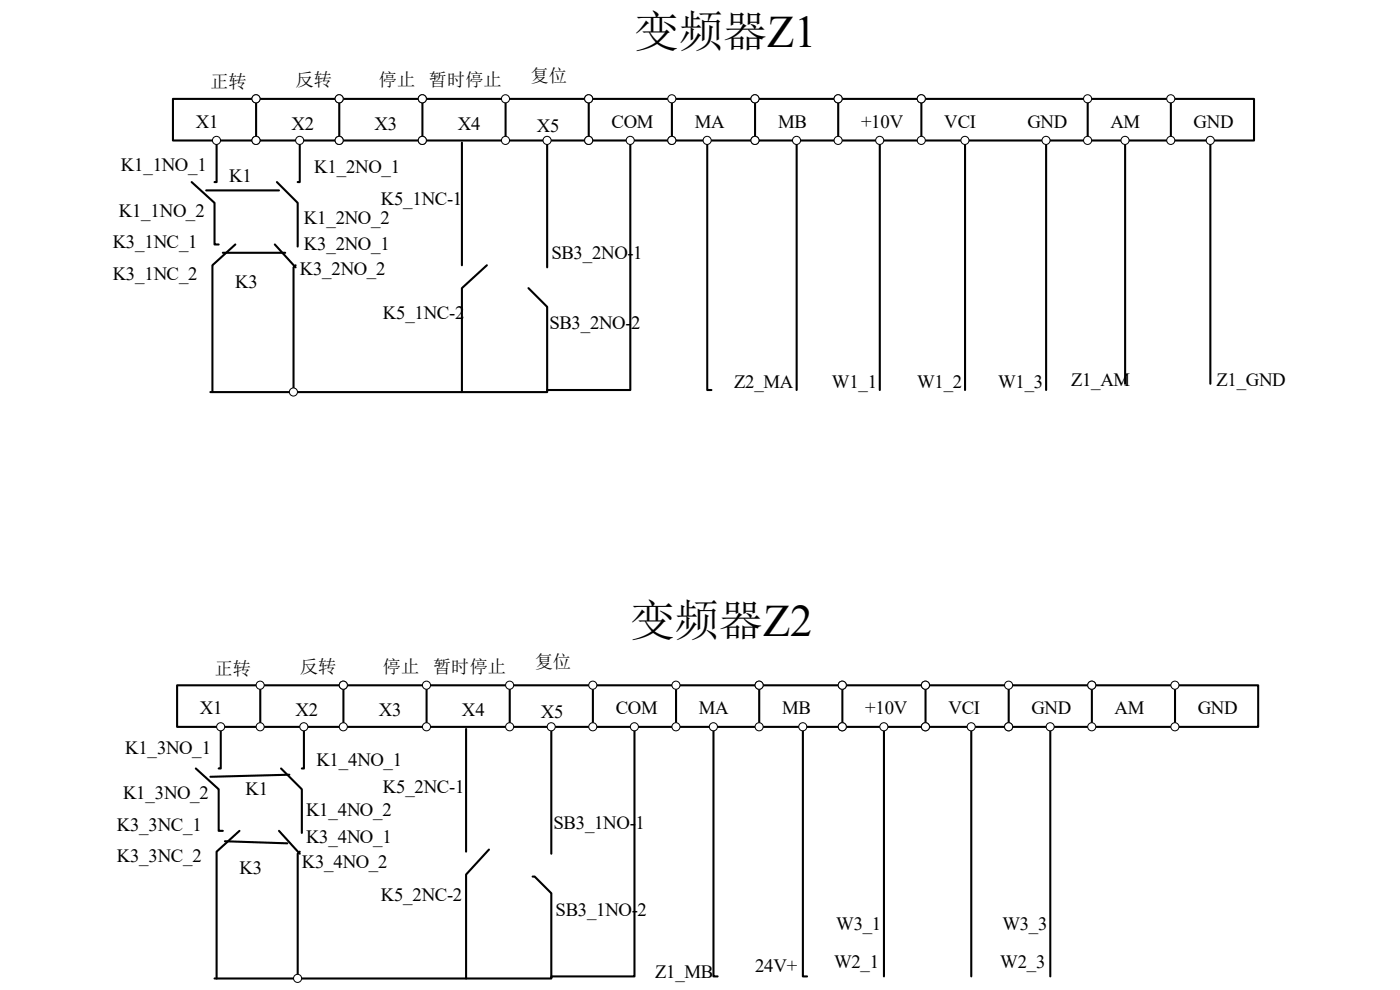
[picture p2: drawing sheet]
<svg xmlns="http://www.w3.org/2000/svg" width="297mm" height="210mm" viewBox="0 0 297 210" stroke-linecap="round" stroke-linejoin="round" font-family="sans-serif">
<g fill="none" stroke="#000" stroke-width=".44">
<path d="M40.7 38.6l4.8 4.4v8.9h.9M46 29.8v8.8h-.5M54.3 21h-17.6v8.8h17.6M58.7 38.6l4.5 4.4v9.3M63.6 29.8v8.8h-.4M72 29.8h-17.7v-8.8h17.7v8.8h17.6M72 21h17.6M98 30.2v26.1M107.3 21v8.8M116.1 29.8v26.9M124.9 21h-35.3v8.8h35.3M133.7 29.8v52.9h-17.6v.5h-71.5"/>
<path d="M142.5 21v8.8h-17.6v-8.8h35.3M142.5 29.8h17.7M150 29.8v52.9h.9M169 29.8v52.9M177.8 21h17.7M177.8 29.8v-8.8h-17.6v8.8h105.8v-8.8h-70.5v8.8M186.7 29.8v52.9M204.7 29.8v52.9M221.9 29.8v52.9M230.8 21v8.8M238.7 29.8v51.6M248.4 21v8.8"/>
<path d="M256.8 29.8v51.6M43.7 40.4h15.5M47.3 53.6h13.2M49.9 51.9l-4.8 4.4v26.9M58.3 51.9l4.4 4.8M62.7 56.3l-.4 .4v26.5M103.3 56.3l-5.3 4.8v22.1M112.1 61.1l4 4v17.6M46.8 154.2v8.8h-.4M55.2 145.4v8.8M64.5 154.2v8.8h-.5M72.9 154.2v-8.8h-35.3v8.8h141.1v-8.8h-17.6v8.8"/>
<path d="M72.9 145.4h88.2M90.5 145.4v8.8M98.9 154.6v26.1M108.1 145.4v8.8M117 154.2v26.9M125.8 145.4v8.8M134.6 154.2v52.9h-17.6v.5h-71.5M143.4 145.4v8.8M151.4 154.2v52.9h.8M170.3 154.2v52.9h.9M178.7 154.2h17.7M178.7 145.4h17.7"/>
<path d="M187.5 154.2v52.9M206.1 154.2v52.9M214 145.4v8.8h-17.6v-8.8h35.2M214 154.2h52.9v-8.8h-35.3v8.8M222.8 154.2v52.9M249.3 145.4v8.8M41.5 163l4.9 4.4v8.9h.9M47.7 178.5l13.2 .4M50.8 176.3l-4.8 4.4v26.9M59.2 176.3l4.4 4.8M59.6 163l4.4 4.4v9.3M61.4 164.3l-16.8 .5"/>
<path d="M63.6 180.7l-.4 .4v26.5M103.7 180.2l-4.8 5.3v22.1M113 186h.4l3.6 3.5v17.6"/>
</g>
<g fill="#fff" stroke="#000" stroke-width=".21">
<circle cx="89.6" cy="29.8" r=".86"/>
<circle cx="72" cy="29.8" r=".86"/>
<circle cx="72" cy="21" r=".86"/>
<circle cx="54.3" cy="21" r=".86"/>
<circle cx="54.3" cy="29.8" r=".86"/>
<circle cx="124.9" cy="21" r=".86"/>
<circle cx="89.6" cy="21" r=".86"/>
<circle cx="124.9" cy="29.8" r=".86"/>
<circle cx="107.2" cy="21" r=".86"/>
<circle cx="107.2" cy="29.8" r=".86"/>
<circle cx="142.5" cy="29.8" r=".86"/>
<circle cx="160.2" cy="29.8" r=".86"/>
<circle cx="177.8" cy="29.8" r=".86"/>
<circle cx="177.8" cy="21" r=".86"/>
<circle cx="160.2" cy="21" r=".86"/>
<circle cx="195.4" cy="21" r=".86"/>
<circle cx="195.4" cy="29.8" r=".86"/>
<circle cx="45.9" cy="29.8" r=".86"/>
<circle cx="63.6" cy="29.8" r=".86"/>
<circle cx="108.1" cy="145.4" r=".86"/>
<circle cx="108.1" cy="154.2" r=".86"/>
<circle cx="72.8" cy="154.2" r=".86"/>
<circle cx="72.8" cy="145.4" r=".86"/>
<circle cx="178.7" cy="154.2" r=".86"/>
<circle cx="178.7" cy="145.4" r=".86"/>
<circle cx="161" cy="145.4" r=".86"/>
<circle cx="161" cy="154.2" r=".86"/>
<circle cx="196.3" cy="154.2" r=".86"/>
<circle cx="231.6" cy="145.4" r=".86"/>
<circle cx="196.3" cy="145.4" r=".86"/>
<circle cx="214" cy="154.2" r=".86"/>
<circle cx="214" cy="145.4" r=".86"/>
<circle cx="231.6" cy="154.2" r=".86"/>
<circle cx="249.3" cy="145.4" r=".86"/>
<circle cx="249.3" cy="154.2" r=".86"/>
<circle cx="116.1" cy="29.8" r=".86"/>
<circle cx="186.6" cy="29.8" r=".86"/>
<circle cx="204.7" cy="29.8" r=".86"/>
<circle cx="221.9" cy="29.8" r=".86"/>
<circle cx="62.2" cy="83.2" r=".86"/>
<circle cx="133.7" cy="29.8" r=".86"/>
<circle cx="187.5" cy="154.2" r=".86"/>
<circle cx="206" cy="154.2" r=".86"/>
<circle cx="222.8" cy="154.2" r=".86"/>
<circle cx="150" cy="29.8" r=".86"/>
<circle cx="170.3" cy="154.2" r=".86"/>
<circle cx="151.3" cy="154.2" r=".86"/>
<circle cx="55.2" cy="145.4" r=".86"/>
<circle cx="55.2" cy="154.2" r=".86"/>
<circle cx="90.5" cy="145.4" r=".86"/>
<circle cx="90.5" cy="154.2" r=".86"/>
<circle cx="125.8" cy="145.4" r=".86"/>
<circle cx="125.8" cy="154.2" r=".86"/>
<circle cx="143.4" cy="154.2" r=".86"/>
<circle cx="143.4" cy="145.4" r=".86"/>
<circle cx="46.8" cy="154.2" r=".86"/>
<circle cx="64.5" cy="154.2" r=".86"/>
<circle cx="116.9" cy="154.2" r=".86"/>
<circle cx="63.1" cy="207.6" r=".86"/>
<circle cx="134.6" cy="154.2" r=".86"/>
<circle cx="230.7" cy="21" r=".86"/>
<circle cx="230.7" cy="29.8" r=".86"/>
<circle cx="248.4" cy="21" r=".86"/>
<circle cx="248.4" cy="29.8" r=".86"/>
<circle cx="238.7" cy="29.8" r=".86"/>
<circle cx="256.8" cy="29.8" r=".86"/>
<circle cx="142.5" cy="21" r=".86"/>
<circle cx="169" cy="29.8" r=".86"/>
</g>
<g font-size="9.4">
<text x="134.6" y="10">变频器Z1</text>
<text x="133.7" y="134.8">变频器Z2</text>
</g>
<g font-size="4">
<text x="41.5" y="27.1">X1</text>
<text x="61.8" y="27.6">X2</text>
<text x="79.5" y="27.6">X3</text>
<text x="97.1" y="27.6">X4</text>
<text x="113.9" y="28">X5</text>
<text x="129.8" y="27.1">COM</text>
<text x="147.4" y="27.1">MA</text>
<text x="165.1" y="27.1">MB</text>
<text x="182.7" y="27.1">+10V</text>
<text x="200.3" y="27.1">VCI</text>
<text x="218" y="27.1">GND</text>
<text x="235.6" y="27.1">AM</text>
<text x="253.2" y="27.1">GND</text>
<text x="25.7" y="36.4">K1_1NO_1</text>
<text x="48.6" y="38.6">K1</text>
<text x="66.7" y="36.8">K1_2NO_1</text>
<text x="25.2" y="46.1">K1_1NO_2</text>
<text x="64.5" y="47.4">K1_2NO_2</text>
<text x="80.8" y="43.4">K5_1NC-1</text>
<text x="23.9" y="52.7">K3_1NC_1</text>
<text x="64.5" y="53.1">K3_2NO_1</text>
<text x="23.9" y="59.3">K3_1NC_2</text>
<text x="63.6" y="58.4">K3_2NO_2</text>
<text x="117" y="54.9">SB3_2NO-1</text>
<text x="49.9" y="61.1">K3</text>
<text x="81.2" y="67.7">K5_1NC-2</text>
<text x="116.5" y="69.9">SB3_2NO-2</text>
<text x="155.8" y="82.3">Z2_MA</text>
<text x="176.5" y="82.3">W1_1</text>
<text x="194.6" y="82.3">W1_2</text>
<text x="211.8" y="82.3">W1_3</text>
<text x="227.2" y="81.8">Z1_AM</text>
<text x="258.1" y="81.8">Z1_GND</text>
<text x="42.4" y="151.5">X1</text>
<text x="62.7" y="151.9">X2</text>
<text x="80.3" y="151.9">X3</text>
<text x="98" y="151.9">X4</text>
<text x="114.8" y="152.4">X5</text>
<text x="130.6" y="151.5">COM</text>
<text x="148.3" y="151.5">MA</text>
<text x="165.9" y="151.5">MB</text>
<text x="183.5" y="151.5">+10V</text>
<text x="201.2" y="151.5">VCI</text>
<text x="218.9" y="151.5">GND</text>
<text x="236.5" y="151.5">AM</text>
<text x="254.1" y="151.5">GND</text>
<text x="26.5" y="159.9">K1_3NO_1</text>
<text x="67.1" y="162.5">K1_4NO_1</text>
<text x="26.1" y="169.6">K1_3NO_2</text>
<text x="52.1" y="168.7">K1</text>
<text x="64.9" y="173.1">K1_4NO_2</text>
<text x="81.2" y="168.3">K5_2NC-1</text>
<text x="24.8" y="176.2">K3_3NC_1</text>
<text x="64.9" y="178.9">K3_4NO_1</text>
<text x="117.4" y="175.8">SB3_1NO-1</text>
<text x="24.8" y="182.8">K3_3NC_2</text>
<text x="50.8" y="185.5">K3</text>
<text x="64.1" y="184.1">K3_4NO_2</text>
<text x="80.8" y="191.2">K5_2NC-2</text>
<text x="117.9" y="194.3">SB3_1NO-2</text>
<text x="177.4" y="197.4">W3_1</text>
<text x="212.7" y="197.4">W3_3</text>
<text x="139" y="207.5">Z1_MB</text>
<text x="160.2" y="206.2">24V+</text>
<text x="177" y="205.3">W2_1</text>
<text x="212.2" y="205.3">W2_3</text>
</g>
<g font-size="3.9">
<text x="112.6" y="17.4">复位</text>
<text x="44.6" y="18.7">正转</text>
<text x="62.7" y="18.3">反转</text>
<text x="80.4" y="18.3">停止</text>
<text x="90.9" y="18.3">暂时停止</text>
<text x="45.5" y="143.1">正转</text>
<text x="63.6" y="142.7">反转</text>
<text x="81.2" y="142.7">停止</text>
<text x="91.8" y="142.7">暂时停止</text>
<text x="113.5" y="141.8">复位</text>
</g>
</svg>
